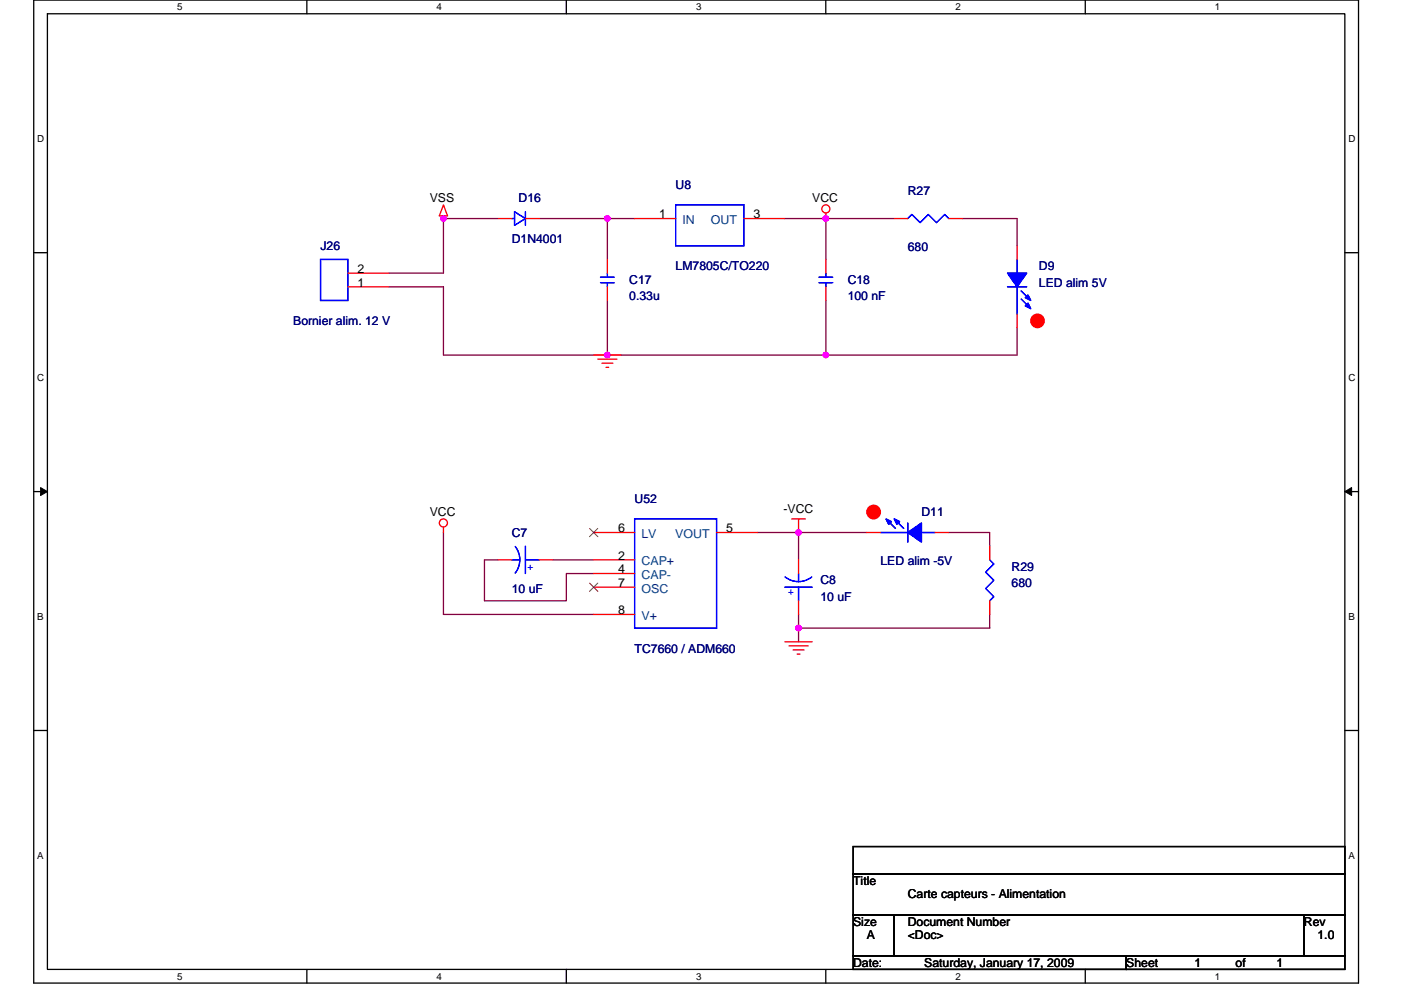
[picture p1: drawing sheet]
<svg xmlns="http://www.w3.org/2000/svg" width="297mm" height="210mm" viewBox="0 0 297 210" stroke-linecap="round" stroke-linejoin="round" font-family="sans-serif">
<path d="M7.2 0h280.8v208.5h-280.8zM10.1 2.9h275v202.7h-275z" fill="none" stroke="#000" stroke-width=".28"/>
<g fill="#fff">
<path d="M37.5 .3h1.2v2.3h-1.2z"/>
<path d="M37.5 205.9h1.2v2.3h-1.2z"/>
</g>
<path d="M65.1 0v2.9M65.1 205.6v2.9" fill="none" stroke="#000" stroke-width=".28"/>
<g fill="#fff">
<path d="M92.6 .3h1.1v2.3h-1.1z"/>
<path d="M92.6 205.9h1.1v2.3h-1.1z"/>
</g>
<path d="M120.1 0v2.9M120.1 205.6v2.9" fill="none" stroke="#000" stroke-width=".28"/>
<g fill="#fff">
<path d="M147.6 .3h1.1v2.3h-1.1z"/>
<path d="M147.6 205.9h1.1v2.3h-1.1z"/>
</g>
<path d="M175.1 0v2.9M175.1 205.6v2.9" fill="none" stroke="#000" stroke-width=".28"/>
<g fill="#fff">
<path d="M202.6 .3h1.1v2.3h-1.1z"/>
<path d="M202.6 205.9h1.1v2.3h-1.1z"/>
</g>
<path d="M230.1 0v2.9M230.1 205.6v2.9" fill="none" stroke="#000" stroke-width=".28"/>
<g fill="#fff">
<path d="M257.6 .3h1.2v2.3h-1.2z"/>
<path d="M257.6 205.9h1.2v2.3h-1.2z"/>
<path d="M7.9 28.3h1.5v2.3h-1.5z"/>
<path d="M285.9 28.3h1.5v2.3h-1.5z"/>
<path d="M7.9 78.9h1.5v2.3h-1.5z"/>
<path d="M285.9 78.9h1.5v2.3h-1.5z"/>
</g>
<path d="M7.2 53.6h2.9M285.1 53.6h2.9" fill="none" stroke="#000" stroke-width=".28"/>
<g fill="#fff">
<path d="M7.9 129.6h1.4v2.3h-1.4z"/>
<path d="M285.9 129.6h1.3v2.3h-1.3z"/>
</g>
<path d="M7.2 104.3h2.9M285.1 104.3h2.9" fill="none" stroke="#000" stroke-width=".28"/>
<path d="M8.6 103.4l1.5 .9-1.5 .8zM285.1 104.3l1.5-.9v1.7z" fill="#000" stroke="#000" stroke-width=".21"/>
<g fill="#fff">
<path d="M7.9 180.3h1.4v2.3h-1.4z"/>
<path d="M285.9 180.3h1.4v2.3h-1.4z"/>
</g>
<path d="M7.2 154.9h2.9M285.1 154.9h2.9M180.9 179.6h104.2v5.7h-104.2zM180.9 185.3h104.2v8.7h-104.2zM180.9 194h8.7v8.7h-8.7zM189.6 194h86.9v8.7h-86.9zM276.5 194h8.6v8.7h-8.6zM180.9 202.7h57.9v2.9h-57.9zM238.8 202.7h46.3v2.9h-46.3z" fill="none" stroke="#000" stroke-width=".28"/>
<g fill="none" stroke="#800040" stroke-width=".28">
<path d="M105.6 46.4h-11.6v11.5h-11.6M114.3 46.4h14.5M128.8 46.4v8.6M128.8 46.4h5.8M166.4 46.4h8.7M175.1 46.4v8.6M175.1 46.4h14.5M204.1 46.4h11.5v5.8M82.4 60.8h11.6v14.5h34.8M128.8 75.3h46.3M128.8 63.7v11.6M175.1 63.7v11.6"/>
<path d="M215.6 69.5v5.8h-40.5M94 112.9v17.4h31.9M105.6 118.7h-2.9v8.7h17.4v-5.8h5.8M117.2 118.7h8.7M160.6 112.9h8.7M169.3 112.9h14.5M169.3 112.9v5.8M201.2 112.9h8.6v2.9M169.3 133.2v2.9M169.3 130.3v2.9M209.8 130.3v2.9h-40.5"/>
</g>
<g fill="#f0f" stroke="#f0f" stroke-width=".28">
<circle cx="128.8" cy="46.3" r=".57"/>
<circle cx="175.1" cy="75.3" r=".57"/>
<circle cx="128.8" cy="75.3" r=".57"/>
<circle cx="175.1" cy="46.3" r=".57"/>
<circle cx="94" cy="46.3" r=".57"/>
<circle cx="169.3" cy="112.9" r=".57"/>
<circle cx="169.3" cy="133.2" r=".57"/>
</g>
<g fill="none" stroke="#f00" stroke-width=".28">
<path d="M73.8 57.9h8.6M94 45.8v.6M94 43.5l.9 2.3h-1.7zM105.6 46.4h2.9M111.4 46.4h2.9M128.8 55v2.9M134.6 46.4h8.7M157.7 46.4h8.7M175.1 45.2v1.2M175.1 55v2.9M189.6 46.4h2.9M201.2 46.4h2.9"/>
<path d="M215.6 52.2v2.8M73.8 60.8h8.6M125.9 75.3h5.8M126.7 76.2h4.1M127.6 77h2.3M128.5 77.9h.5M128.8 60.8v2.9M175.1 60.8v2.9M215.6 66.6v2.9M94 111.8v1.1M105.6 118.7h2.9M114.3 118.7h2.9"/>
<path d="M125.9 118.7h8.7M125.9 112.9h8.7M151.9 112.9h8.7M167.9 110.1h2.8M169.3 110.1v2.8M169.3 118.7v2.9M183.8 112.9h2.9M198.3 112.9h2.9M209.8 115.8v2.9M125.9 121.6h8.7M125.9 124.5h8.7M125.9 130.3h8.7"/>
<path d="M166.4 136.1h5.8M167.3 137h4M168.1 137.9h2.4M169 138.7h.6M169.3 127.4v2.9M209.8 127.4v2.9"/>
<circle cx="175.1" cy="44.3" r=".86"/>
<circle cx="94" cy="110.9" r=".86"/>
</g>
<g fill="#f00" stroke="#f00" stroke-width=".28">
<circle cx="220" cy="68.1" r="1.43"/>
<circle cx="185.2" cy="108.6" r="1.44"/>
</g>
<g fill="none" stroke="#00f" stroke-width=".28">
<path d="M68 55h5.8v8.7h-5.8zM108.5 46.4h.6M109.1 44.9l2.3 1.5-2.3 1.4zM111.4 44.9v2.9M127.3 60h2.9M127.3 58.8h2.9M128.8 57.9v.9M128.8 60v.8M143.3 43.5h14.4v8.7h-14.4zM173.6 60h2.9M173.6 58.8h2.9M175.1 57.9v.9"/>
<path d="M175.1 60v.8M192.5 46.4l.8-.9 1.8 1.7 1.7-1.7 1.8 1.7 1.7-1.7 .9 .9M215.6 55v2.9M213.6 60.8h4.1M215.6 60.8v5.8M216.5 61.7l1.7 1.7M216.5 63.4l1.7 1.8M108.5 118.7h1.7M109.2 115.9a4.6 4.6 0 0 1 0 5.6M111.4 115.8v5.8M111.4 118.7h2.9M134.6 110.1h17.3v23.1h-17.3z"/>
<path d="M186.7 112.9h5.8M188.1 110.3l1.8 1.8M189.9 110.3l1.7 1.8M192.5 110.9v4.1M195.4 112.9h2.9M209.8 118.7l.9 .9-1.7 1.7 1.7 1.8-1.7 1.7 1.7 1.8-.9 .8M166.4 124.5h5.8M166.5 122.4a4.6 4.6 0 0 0 5.6 0M169.3 121.6v1.8M169.3 124.5v2.9"/>
</g>
<g fill="#00f" stroke="#00f" stroke-width=".28">
<path d="M192.5 112.9l2.9-2v4.1z" fill-rule="evenodd"/>
<path d="M187.9 110.1l1.1 .5-.6 .6z" fill-rule="evenodd"/>
<path d="M189.6 110.1l1.1 .5-.5 .6z" fill-rule="evenodd"/>
<path d="M192.5 112.9l2.9-2v4.1z" fill-rule="evenodd"/>
<path d="M187.9 110.1l1.1 .5-.6 .6z" fill-rule="evenodd"/>
<path d="M189.6 110.1l1.1 .5-.5 .6z" fill-rule="evenodd"/>
<path d="M213.6 57.9h4.1l-2.1 2.9z" fill-rule="evenodd"/>
<path d="M217.9 64.3l.6 1.2-1.1-.6z" fill-rule="evenodd"/>
<path d="M217.9 62.6l.6 1.1-1.1-.6z" fill-rule="evenodd"/>
<path d="M213.6 57.9h4.1l-2.1 2.9z" fill-rule="evenodd"/>
<path d="M217.9 64.3l.6 1.2-1.1-.6z" fill-rule="evenodd"/>
<path d="M217.9 62.6l.6 1.1-1.1-.6z" fill-rule="evenodd"/>
</g>
<path d="M125 112.1l1.8 1.7M126.7 112.1l-1.7 1.7M125 123.7l1.8 1.7M126.7 123.7l-1.7 1.7" fill="none" stroke="#804000" stroke-width=".21"/>
<g font-size="2.6" fill="#000080">
<text x="143.3" y="40">U8</text>
<text x="192.5" y="41.4">R27</text>
<text x="110" y="42.9">D16</text>
<text x="68" y="53">J26</text>
<text x="108.5" y="51.6">D1N4001</text>
<text x="192.5" y="53.3">680</text>
<text x="143.3" y="57.4">LM7805C/TO220</text>
<text x="220.3" y="57.4">D9</text>
<text x="133.4" y="60.3">C17</text>
<text x="133.4" y="63.7">0.33u</text>
<text x="179.7" y="60.3">C18</text>
<text x="179.7" y="63.7">100 nF</text>
<text x="220.3" y="60.9">LED alim 5V</text>
<text x="62.2" y="69">Bornier alim. 12 V</text>
<text x="134.6" y="106.6">U52</text>
<text x="108.5" y="113.8">C7</text>
<text x="195.4" y="109.5">D11</text>
<text x="186.7" y="119.9">LED alim -5V</text>
<text x="108.5" y="125.7">10 uF</text>
<text x="173.9" y="124">C8</text>
<text x="214.5" y="121.1">R29</text>
<text x="214.5" y="124.5">680</text>
<text x="173.9" y="127.4">10 uF</text>
<text x="134.6" y="138.5">TC7660 / ADM660</text>
</g>
<g font-size="2.6">
<text x="91.1" y="42.9">VSS</text>
<text x="139.8" y="46.3">1</text>
<text x="159.8" y="46.3">3</text>
<text x="172.2" y="42.9">VCC</text>
<text x="75.8" y="57.9">2</text>
<text x="75.8" y="60.8">1</text>
<text x="91.1" y="109.5">VCC</text>
<text x="131.1" y="112.9">6</text>
<text x="154" y="112.9">5</text>
<text x="166.1" y="108.9">-VCC</text>
<text x="131.1" y="118.7">2</text>
<text x="131.1" y="121.6">4</text>
<text x="131.1" y="124.5">7</text>
<text x="131.1" y="130.3">8</text>
<text x="180.9" y="187.7">Title</text>
<text x="192.5" y="190.6">Carte capteurs - Alimentation</text>
<text x="180.9" y="196.4">Size</text>
<text x="192.5" y="196.4">Document Number</text>
<text x="276.5" y="196.4">Rev</text>
<text x="183.8" y="199.3">A</text>
<text x="192.5" y="199.3">&lt;Doc&gt;</text>
<text x="279.3" y="199.3">1.0</text>
<text x="180.9" y="205">Date:</text>
<text x="196" y="205">Saturday, January 17, 2009</text>
<text x="238.8" y="205">Sheet</text>
<text x="253.3" y="205">1</text>
<text x="262" y="205">of</text>
<text x="270.7" y="205">1</text>
</g>
<g font-size="2.6" fill="#004080">
<text x="144.7" y="47.5">IN</text>
<text x="150.7" y="47.5">OUT</text>
<text x="136" y="119.9">CAP+</text>
<text x="136" y="114.1">LV</text>
<text x="143.2" y="114.1">VOUT</text>
<text x="136" y="122.8">CAP-</text>
<text x="136" y="125.7">OSC</text>
<text x="136" y="131.5">V+</text>
</g>
<g font-size="2.6" fill="#00f">
<text x="111.8" y="119.6" transform="rotate(90 111.8 119.6)">+</text>
<text x="168.4" y="125" transform="rotate(180 168.4 125)">+</text>
</g>
<g font-size="2.1">
<text x="37.5" y="2.2">5</text>
<text x="92.6" y="2.2">4</text>
<text x="147.6" y="2.2">3</text>
<text x="202.6" y="2.2">2</text>
<text x="257.6" y="2.2">1</text>
<text x="7.9" y="30.1">D</text>
<text x="285.9" y="30.1">D</text>
<text x="7.9" y="80.8">C</text>
<text x="285.9" y="80.8">C</text>
<text x="7.9" y="131.4">B</text>
<text x="285.9" y="131.4">B</text>
<text x="7.9" y="182.1">A</text>
<text x="285.9" y="182.1">A</text>
<text x="37.5" y="207.8">5</text>
<text x="92.6" y="207.8">4</text>
<text x="147.6" y="207.8">3</text>
<text x="202.6" y="207.8">2</text>
<text x="257.6" y="207.8">1</text>
</g>
</svg>
